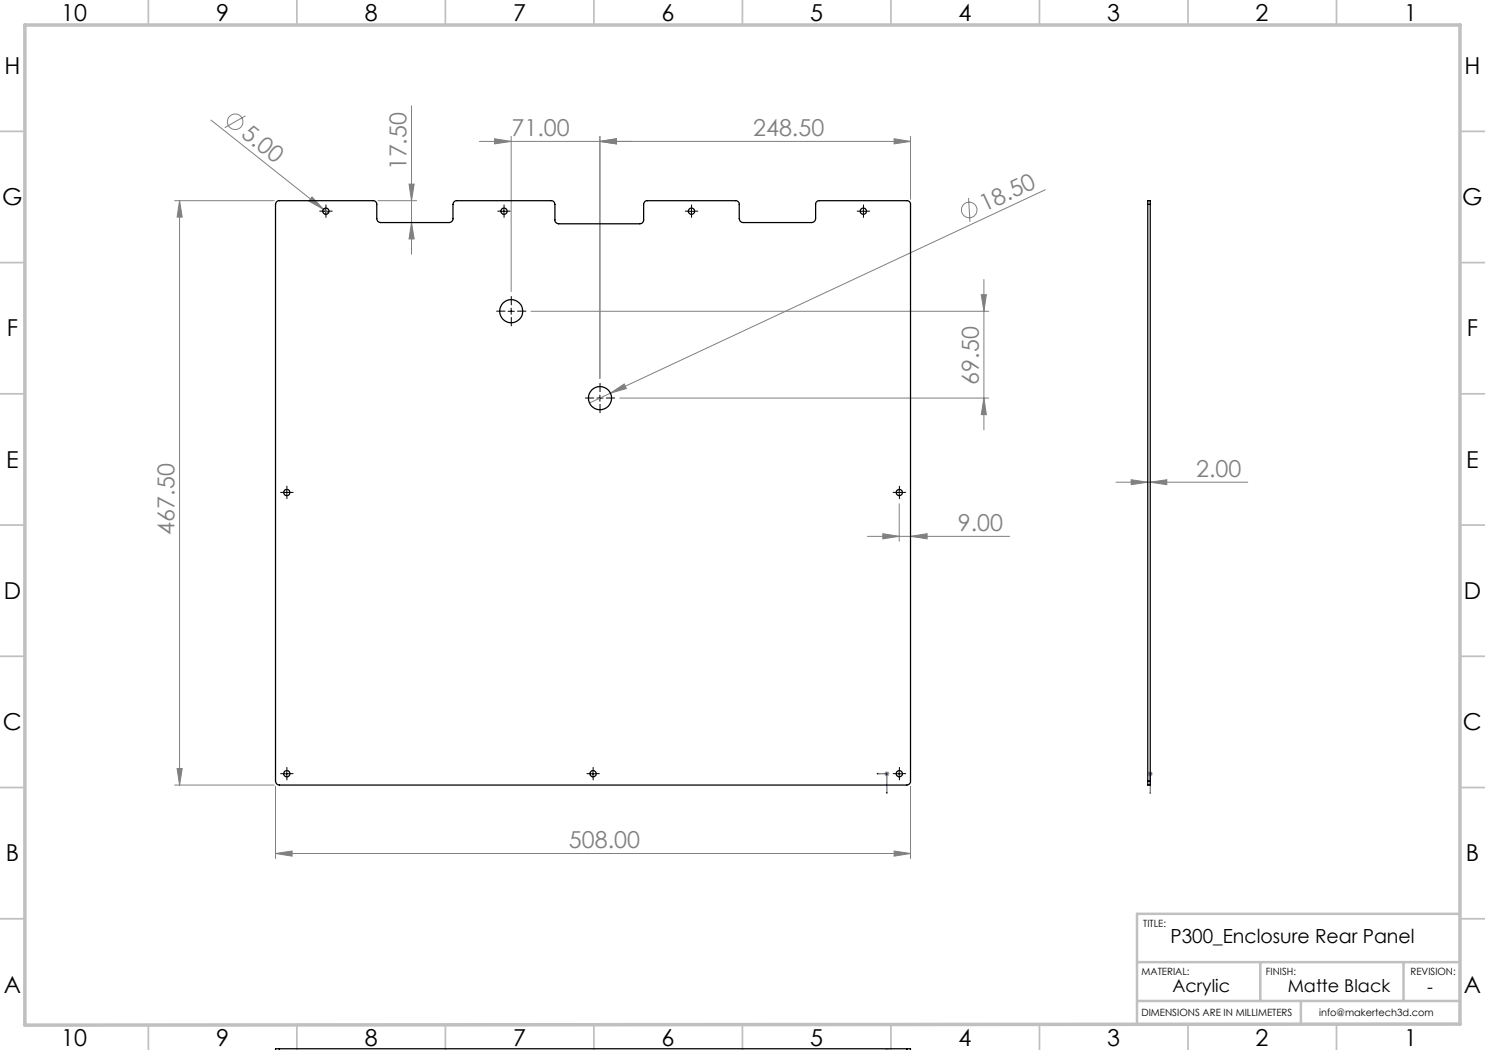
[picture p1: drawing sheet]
<svg xmlns="http://www.w3.org/2000/svg" width="297mm" height="210mm" viewBox="0 0 297 210" stroke-linecap="round" stroke-linejoin="round" font-family="sans-serif">
<g fill="none" stroke="#808080" stroke-width=".2">
<path d="M42.2 24l22.5 17.9M49.1 23.2l-4.2 2.3M62.4 39.4l2.3 2.5-2.9-1.7zM81.8 36.8h1l-.5 3.3zM82.3 21.2v29.7M98.9 27.8l3.3 .5-3.3 .5zM102.2 27.3v31M120 28.3l3.3-.5v1zM120 27.3v48.4M178.8 27.8l3.3 .5-3.3 .5zM182.1 28.3h-86.2M182.1 27.3v12.6"/>
<path d="M193.7 39.6l.3 4.8M209.1 38l-87 40.6M34.9 40.1h20M35.9 40.1v116.9M35.9 40.1l.5 3.3h-1zM64.7 41.9l1 .7M75.6 40.1h7.7M82.3 44.5l.5 3.3h-1zM196.3 58.9h1l-.5 3.4zM196.8 55.9v30.1M106.2 62.3h91.6M122.1 78.6l2.7-1.8 .5 .9z"/>
<path d="M122.1 78.6l-4.2 2M123.9 79.6h73.9M196.8 79.6l.5 3.3h-1zM223.2 96.4h26.4M226.2 95.9l3.4 .5-3.4 .5zM230 96.4l3.4-.5v1zM173.5 107.3h28.4M176.6 106.7l3.2 .6-3.2 .5zM179.8 100.7v7.6M182.1 107.3l3.3-.6v1.1zM34.9 157h20M35.4 153.7h1l-.5 3.3z"/>
<path d="M55.1 157.3v14.4M176.8 154.8h1.1M177 154.4l.7 .7M177.4 154.3v.9M177.7 154.4l-.7 .7M182.1 157.3v14.4M229.6 154.8h.9M229.7 154.4l.7 .7M230 154.3v.9M230.4 154.4l-.7 .7M55.1 170.7l3.3-.5v1zM55.1 170.7h127"/>
<path d="M178.8 170.2l3.3 .5-3.3 .5zM177 209.9l.2 .2M177.4 209.8v.3M177.7 209.9l-.1 .2"/>
<circle cx="47" cy="24.4" r="1.56"/>
<circle cx="193.8" cy="42" r="1.56"/>
</g>
<path d="M175.4 154.8h2v3.9M175.4 154.8l.2-.1zM177.3 158.5l.1 .2zM230 154.8h.1M230 154.8v3.9M230 154.7v.1zM230 158.7v-.2v.2" fill="none" stroke="#00f" stroke-width=".2"/>
<g fill="none" stroke="#000" stroke-width=".2" stroke-dasharray="15.2 1.3 1.3 1.3">
<path d="M64.6 42.2h-.7M65.2 42.9v.6M65.2 41.6v-.6M65.8 42.2h.6M100.2 42.2h-.6M100.8 42.9v.6M100.8 41.6v-.6M101.4 42.2h.7M137.7 42.2h-.6M138.3 42.9v.6M138.3 41.6v-.6M138.9 42.2h.7"/>
<path d="M172.1 42.2h-.7M172.7 42.9v.6M172.7 41.6v-.6M173.3 42.2h.6M101 62.2h-1.7M102.3 63.5v1.7M102.3 61v-1.7M103.5 62.2h1.7M118.8 79.6h-1.7M120 78.4v-1.7M121.3 79.6h1.6M56.8 98.5h-.7"/>
<path d="M57.4 99.1v.6M57.4 97.9v-.7M58 98.5h.6M120 80.9v1.6M179.3 98.5h-.7M179.9 99.1v.6M179.9 97.9v-.7M180.5 98.5h.6M56.8 154.7h-.7M57.4 155.4v.6M57.4 154.1v-.6M58 154.7h.6"/>
<path d="M118 154.7h-.6M118.6 155.4v.6M118.6 154.1v-.6M119.3 154.7h.6M179.3 154.7h-.7M179.9 155.4v.6M179.9 154.1v-.6M180.5 154.7h.6"/>
</g>
<g fill="none" stroke="#000" stroke-width=".2">
<path d="M64.6 42.3h1.2M65.2 41.6v1.3M100.2 42.3h1.2M100.8 41.6v1.3M137.7 42.3h1.2M138.3 41.6v1.3M172 42.3h1.3M172.7 41.6v1.3M101.6 62.3h1.3M102.2 61.6v1.3M119.4 79.6h1.2M120 79v1.2"/>
<path d="M56.7 98.5h1.3M57.4 97.9v1.2M179.2 98.5h1.3M179.8 97.9v1.2M56.7 154.8h1.3M57.4 154.1v1.3M118 154.8h1.2M118.6 154.1v1.3M179.2 154.8h1.3M179.8 154.1v1.3"/>
</g>
<g fill="none" stroke="#c0c0c0" stroke-width=".35">
<path d="M29.7 0v5M59.4 0v5M89.1 0v5M118.8 0v5M148.5 0v5M178.2 0v5M207.9 0v5M237.6 0v5M267.3 0v5M0 26.3h5M292 26.3h5M0 52.5h5"/>
<path d="M292 52.5h5M0 78.8h5M292 78.8h5M0 105h5M5 105h.1M292 105h.1M292 105h5M0 131.3h5M292 131.3h5M0 157.5h5M292 157.5h5M0 183.8h5"/>
<path d="M292 183.8h5M29.7 205v5M59.4 205v5M89.1 205v5M118.8 205v5M148.5 205h.1M148.5 205v5M178.2 205v5M207.9 205v5M237.6 205v5M267.3 205v5"/>
</g>
<path d="M227.4 192.4h64.6M252.1 192.4v7.8M280.7 192.4v7.8M292 182.8h-64.6v22M227.4 200.2h64.6M260.2 200.2v4.6" fill="none" stroke="#c0c0c0" stroke-width=".5"/>
<path d="M5 5h287v199.8l-287 .2z" fill="none" stroke="#c0c0c0" stroke-width=".7"/>
<g fill="#00f">
<path d="M175.4 154.8l.2-.1zM177.3 158.5l.1 .2z"/>
<path d="M175.4 210.1h.2zM177.3 210.1h.1zM230 154.7v.1zM230 158.5v.2z"/>
</g>
<g fill="#808080">
<path d="M62.4 39.4l2.3 2.5-2.9-1.7z"/>
<path d="M122.1 78.6l2.7-1.8 .5 .9z"/>
<path d="M98.9 27.8l3.3 .5-3.3 .5zM120 28.3l3.3-.5v1z"/>
<path d="M226.2 95.9l3.4 .5-3.4 .5zM230 96.4l3.4-.5v1z"/>
<path d="M55.1 170.7l3.3-.5v1zM178.8 170.2l3.3 .5-3.3 .5zM120 28.3l3.3-.5v1zM178.8 27.8l3.3 .5-3.3 .5zM176.6 106.7l3.2 .6-3.2 .5zM182.1 107.3l3.3-.6v1.1z"/>
<path d="M196.8 79.6l.5 3.3h-1zM196.3 58.9h1l-.5 3.4z"/>
<path d="M82.3 44.5l.5 3.3h-1zM81.8 36.8h1l-.5 3.3z"/>
<path d="M35.9 40.1l.5 3.3h-1zM35.4 153.7h1l-.5 3.3z"/>
</g>
<g fill="none" stroke="#000" stroke-width=".25">
<path d="M55.3 40.3l.4-.2h18.9a.72 .72 0 0 1 .8 .8v2.8a.78 .78 0 0 0 .7 .8h13.8a.78 .78 0 0 0 .7-.8v-2.8a.78 .78 0 0 1 .8-.8h18.8a.72 .72 0 0 1 .8 .8v3.1a.78 .78 0 0 0 .7 .8h16.3a.78 .78 0 0 0 .7-.8v-3.1a.72 .72 0 0 1 .8-.8h17.6a.72 .72 0 0 1 .7 .8v2.8a.78 .78 0 0 0 .8 .8h13.7a.85 .85 0 0 0 .8-.8v-2.8a.72 .72 0 0 1 .8-.8h17.5a.72 .72 0 0 1 .7 .8v115.3a.78 .78 0 0 1-.7 .8h-125.5a.78 .78 0 0 1-.8-.8v-115.3zM229.6 40.9v-.8h.4v.8M229.6 40.9h.4M229.6 40.9v115.3M230 40.9v115.3M229.6 156.2v.8h.4v-.8M229.6 156.2h.4M55.9 209.8h-.8v.3M55.9 209.8v.3M55.9 209.8h125.5M181.4 209.8h.7v.3M181.4 209.8v.3"/>
<circle cx="65.2" cy="42.2" r=".62"/>
<circle cx="100.8" cy="42.2" r=".63"/>
<circle cx="138.3" cy="42.2" r=".63"/>
<circle cx="172.7" cy="42.2" r=".62"/>
<circle cx="102.2" cy="62.2" r="2.3"/>
<circle cx="120" cy="79.6" r="2.31"/>
<circle cx="57.4" cy="98.5" r=".63"/>
<circle cx="179.9" cy="98.5" r=".62"/>
<circle cx="57.4" cy="154.7" r=".63"/>
<circle cx="118.6" cy="154.7" r=".62"/>
<circle cx="179.9" cy="154.7" r=".62"/>
</g>
<g font-size="4.7">
<text x="12.2" y="4.2">10</text>
<text x="43.2" y="4.2">9</text>
<text x="72.9" y="4.2">8</text>
<text x="102.6" y="4.2">7</text>
<text x="132.3" y="4.2">6</text>
<text x="162" y="4.2">5</text>
<text x="191.7" y="4.2">4</text>
<text x="221.4" y="4.2">3</text>
<text x="251.1" y="4.2">2</text>
<text x="280.8" y="4.2">1</text>
<text x=".9" y="14.8">H</text>
<text x="292.9" y="14.8">H</text>
<text x=".5" y="41">G</text>
<text x="292.4" y="41">G</text>
<text x="1.4" y="67.3">F</text>
<text x="293.4" y="67.3">F</text>
<text x="1.2" y="93.5">E</text>
<text x="293.2" y="93.5">E</text>
<text x=".8" y="119.8">D</text>
<text x="292.8" y="119.8">D</text>
<text x=".6" y="146">C</text>
<text x="292.6" y="146">C</text>
<text x="1.2" y="172.3">B</text>
<text x="293.2" y="172.3">B</text>
<text x=".8" y="198.5">A</text>
<text x="292.8" y="198.5">A</text>
<text x="12.2" y="209.2">10</text>
<text x="43.2" y="209.2">9</text>
<text x="72.9" y="209.2">8</text>
<text x="102.6" y="209.2">7</text>
<text x="132.3" y="209.2">6</text>
<text x="162" y="209.2">5</text>
<text x="191.7" y="209.2">4</text>
<text x="221.4" y="209.2">3</text>
<text x="251.1" y="209.2">2</text>
<text x="280.8" y="209.2">1</text>
</g>
<g font-size="4.7" fill="#808080">
<text x="48" y="27.3" transform="rotate(38 48 27.3)">5.00</text>
<text x="102.3" y="27.2">71.00</text>
<text x="150.6" y="27.2">248.50</text>
<text x="81.3" y="34.1" transform="rotate(-90 81.3 34.1)">17.50</text>
<text x="196.9" y="42.4" transform="rotate(-25 196.9 42.4)">18.50</text>
<text x="195.8" y="76.9" transform="rotate(-90 195.8 76.9)">69.50</text>
<text x="239.2" y="95.4">2.00</text>
<text x="34.9" y="106.9" transform="rotate(-90 34.9 106.9)">467.50</text>
<text x="191.6" y="106.2">9.00</text>
<text x="113.8" y="169.7">508.00</text>
</g>
<text font-size="3.9" x="234.1" y="188.6">P300_Enclosure Rear Panel</text>
<g font-size="3.5">
<text x="234.5" y="198.4">Acrylic</text>
<text x="257.6" y="198.4">Matte Black</text>
<text x="285.4" y="198.5">-</text>
</g>
<g font-size="2">
<text x="228.7" y="185.4">TITLE:</text>
<text x="228.3" y="195">MATERIAL:</text>
<text x="253.2" y="195">FINISH:</text>
<text x="282.1" y="195">REVISION:</text>
<text x="228.3" y="203.2">DIMENSIONS ARE IN MILLIMETERS</text>
<text x="263.8" y="203.2">info@makertech3d.com</text>
</g>
</svg>
